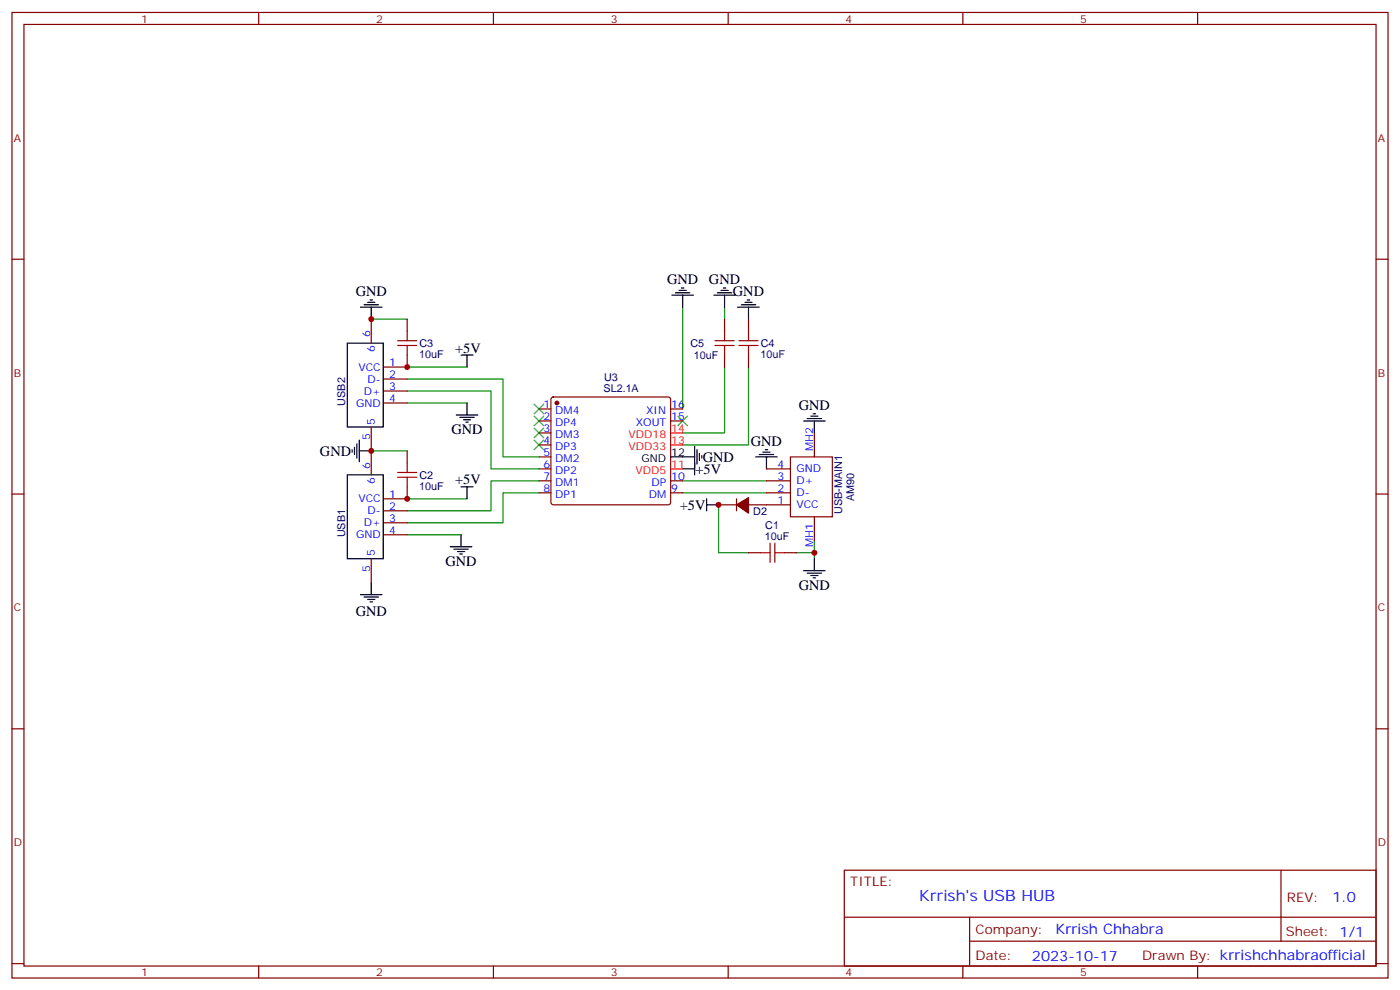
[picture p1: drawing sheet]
<svg xmlns="http://www.w3.org/2000/svg" width="412mm" height="292mm" viewBox="0 0 412 292" stroke-linecap="round" stroke-linejoin="round" font-family="sans-serif">
<g fill="none" stroke="#870000" stroke-width=".35">
<path d="M3.5 3.7h405.4v284.3h-405.4zM7.1 7.2h398.2v277.3h-398.2zM76.2 3.7v3.5M145.3 3.7v3.5M214.5 3.7v3.5M283.6 3.7v3.5M352.8 3.7v3.5M3.5 76.3h3.6M405.3 76.3h3.6M109.4 94v7M119.9 94v3.5M213.4 94v3.5"/>
<path d="M220.5 94v3.5M112.9 111.6h7M112.9 115.1h7M112.9 118.7h7M119.9 104.6v3.5h-7M162.5 117.1l.5-.2h33.8l.5 .2 .3 .5v30.4l-.3 .5-.5 .2h-33.8l-.5-.3-.2-.4v-30.4zM213.4 104.6v3.5M220.5 104.6v3.5M109.4 125.7v14.1M119.9 132.8v3.5M158.7 138.1h3.6M158.7 120.4h3.6"/>
<path d="M158.7 124h3.6M158.7 127.5h3.6M158.7 131h3.6M158.7 134.5h3.6M197.6 120.4h3.5M197.6 124h3.5M225.8 138.1h7M232.8 134.5h12.4v17.7h-12.4zM239.9 127.5v7M3.5 145.5h3.6M112.9 150.4h7M112.9 154h7"/>
<path d="M112.9 157.5h7M119.9 143.4v3.5h-7M158.7 141.6h3.6M158.7 145.1h3.6M197.6 141.6h3.5M197.6 145.1h3.5M211.7 148.7h5.3M217 146.9v3.5M220.5 148.7h12.3M225.8 141.6h7M225.8 145.1h7M239.9 152.2v7"/>
<path d="M405.3 145.5h3.6M109.4 164.5v7.1M220.5 162.8h3.5M231.1 162.8h3.5M3.5 214.6h3.6M405.3 214.6h3.6M248.7 256.3h156.6v28.2h-156.6zM377.3 256.3v20.9M248.7 270.1h156.5M285.6 277.2h119.6M285.6 270.1v14.1M3.5 283.8h3.6"/>
<path d="M76.2 284.5v3.5M145.3 284.5v3.5M214.5 284.5v3.5M283.6 284.5v3.5M352.8 284.5v3.5M405.3 283.8h3.6"/>
</g>
<g fill="none" stroke="#008700" stroke-width=".35">
<path d="M109.4 94h10.5M201.1 90.5v29.9M213.4 90.5v3.5M119.9 111.6h28.3v22.9h10.5M119.9 115.1h24.7v23h14.1M119.9 118.7h17.7M119.9 108.1h17.7M213.4 108.1v19.4h-12.3M220.5 108.1v22.9h-19.4M109.4 132.8h10.5M119.9 157.5h15.9M119.9 146.9h17.7"/>
<path d="M158.7 141.6h-14.1v8.8h-24.7M158.7 145.1h-10.5v8.9h-28.3M201.1 145.1h24.7M201.1 141.6h24.7M211.7 148.7v14.1h8.8M239.9 159.2v5.3M234.6 162.8h5.3"/>
</g>
<g fill="none" stroke="#000" stroke-width=".35">
<path d="M106.2 90.5h6.3M107.2 89.7h4.3M108.3 89h2.1M109 88.3h.7M109.4 90.5v3.5M197.9 86.9h6.4M199 86.2h4.2M200 85.5h2.1M200.7 84.8h.7M201.1 86.9v3.6M210.3 86.9h6.3M211.3 86.2h4.2"/>
<path d="M212.4 85.5h2.1M213.1 84.8h.7M213.4 86.9v3.6M217.3 90.5h6.4M218.4 89.7h4.2M219.4 89h2.1M220.1 88.3h.7M220.5 90.5v3.5M102.3 101h10.6v24.7h-10.6zM135.8 104.6h3.5M137.6 104.6v3.5M137.6 118.7v3.5"/>
<path d="M102.3 139.8h10.6v24.7h-10.6zM103.7 132.4v.7M104.4 131.7v2.1M105.1 130.7v4.2M105.8 132.8h3.6M105.8 129.6v6.4M134.4 122.2h6.4M135.5 122.9h4.2M136.5 123.6h2.1M137.2 124.3h.7M197.6 134.5h7M201.1 138.1h3.5"/>
<path d="M204.6 131.4v8.4M205.3 132.4v4.3M206 133.5v2.1M206.7 134.2v.7M222.6 134.5h6.4M223.7 133.8h4.2M224.7 133.1h2.1M225.4 132.4h.7M225.8 134.5v3.6M236.7 124h6.4M237.8 123.3h4.2M238.8 122.6h2.1"/>
<path d="M239.5 121.8h.7M239.9 124v3.5M135.8 143.4h3.5M135.8 157.5v3.5M137.6 143.4v3.5M208.1 148.7h3.6M208.1 146.9v3.5M106.2 175.1h6.3M107.2 175.8h4.3M108.3 176.5h2.1M109 177.2h.7M109.4 171.6v3.5"/>
<path d="M132.6 161h6.4M133.7 161.7h4.2M134.8 162.4h2.1M135.5 163.1h.7M236.7 168.1h6.4M237.8 168.8h4.2M238.8 169.5h2.1M239.5 170.2h.7M239.9 164.5v3.6"/>
</g>
<path d="M157.3 119l2.9 2.8M160.2 119l-2.9 2.8M157.3 122.6l2.9 2.8M157.3 126.1l2.9 2.8M157.3 129.6l2.9 2.8M160.2 122.6l-2.9 2.8M160.2 126.1l-2.9 2.8M160.2 129.6l-2.9 2.8M199.7 122.6l2.8 2.8M202.5 122.6l-2.8 2.8" fill="none" stroke="#3c3" stroke-width=".35"/>
<g fill="none" stroke="#a10000" stroke-width=".35">
<path d="M119.9 97.5v2.8M213.4 97.5v2.8M220.5 97.5v2.8M117.1 101.7h5.7M117.1 100.3h5.7M119.9 101.7v2.9M210.6 101.7h5.7M210.6 100.3h5.7M213.4 101.7v2.9M217.7 101.7h5.6M217.7 100.3h5.6M220.5 101.7v2.9"/>
<path d="M117.1 139.1h5.7M119.9 136.3v2.8M117.1 140.5h5.7M119.9 140.5v2.9M226.8 159.9v5.7M228.2 159.9v5.7M224 162.8h2.8M228.2 162.8h2.9"/>
</g>
<g fill="#870000" stroke="#870000" stroke-width=".35">
<path d="M217 148.7l3.5-2.2v4.6z"/>
<circle cx="164" cy="118.7" r=".53"/>
</g>
<path d="M197.6 138.1h3.5M197.6 131h3.5M197.6 127.5h3.5" fill="none" stroke="#f00" stroke-width=".35"/>
<g fill="#c00">
<circle cx="109.4" cy="94" r=".88"/>
<circle cx="119.9" cy="108.1" r=".88"/>
<circle cx="119.9" cy="146.9" r=".88"/>
<circle cx="109.4" cy="132.8" r=".88"/>
<circle cx="239.9" cy="162.8" r=".88"/>
<circle cx="211.7" cy="148.7" r=".88"/>
</g>
<text font-size="4.6" fill="#00f" x="270.8" y="265.3">Krrish's USB HUB</text>
<g font-size="4.2">
<text x="196.5" y="83.7">GND</text>
<text x="208.8" y="83.7">GND</text>
<text x="104.8" y="87.2">GND</text>
<text x="215.9" y="87.2">GND</text>
<text x="134.1" y="103.9">+5V</text>
<text x="235.3" y="120.8">GND</text>
<text x="133" y="127.8">GND</text>
<text x="221.2" y="131.3">GND</text>
<text x="94.3" y="134.3">GND</text>
<text x="207" y="136">GND</text>
<text x="134.1" y="142.7">+5V</text>
<text x="204.9" y="139.5">+5V</text>
<text x="200.3" y="150.1">+5V</text>
<text x="131.2" y="166.7">GND</text>
<text x="235.3" y="173.7">GND</text>
<text x="104.8" y="181.3">GND</text>
</g>
<g font-size="4.2" fill="#00f">
<text x="392.5" y="265.5">1.0</text>
<text x="310.9" y="275.1">Krrish Chhabra</text>
<text x="304" y="282.9">2023-10-17</text>
</g>
<g font-size="3.9" fill="#800">
<text x="250.5" y="260.8">TITLE:</text>
<text x="379.1" y="265.5">REV:</text>
<text x="287.4" y="275">Company:</text>
<text x="378.7" y="275.7">Sheet: 1/1</text>
<text x="287.4" y="282.7">Date:</text>
<text x="336.4" y="282.8">Drawn By: krrishchhabraofficial</text>
</g>
<g font-size="3.2" fill="#800">
<text x="41.6" y="6.7">1</text>
<text x="110.8" y="6.7">2</text>
<text x="179.9" y="6.7">3</text>
<text x="249.1" y="6.7">4</text>
<text x="318.2" y="6.7">5</text>
<text x="4.1" y="41.8">A</text>
<text x="405.9" y="41.8">A</text>
<text x="4.1" y="110.9">B</text>
<text x="405.9" y="110.9">B</text>
<text x="4.1" y="180.1">C</text>
<text x="405.9" y="180.1">C</text>
<text x="4.1" y="249.2">D</text>
<text x="405.9" y="249.2">D</text>
<text x="41.6" y="287.5">1</text>
<text x="110.8" y="287.5">2</text>
<text x="179.9" y="287.5">3</text>
<text x="249.1" y="287.5">4</text>
<text x="318.2" y="287.5">5</text>
</g>
<g font-size="3.2" fill="#00f">
<text x="109" y="99.3" transform="rotate(-90 109 99.3)">6</text>
<text x="110.4" y="103.8" transform="rotate(-90 110.4 103.8)">6</text>
<text x="114.7" y="107.7">1</text>
<text x="105.6" y="109.1">VCC</text>
<text x="108.3" y="112.7">D-</text>
<text x="114.7" y="111.3">2</text>
<text x="104.9" y="119.7">GND</text>
<text x="107.1" y="116.2">D+</text>
<text x="114.7" y="114.8">3</text>
<text x="114.7" y="118.3">4</text>
<text x="110.4" y="125" transform="rotate(-90 110.4 125)">5</text>
<text x="160.1" y="120.1">1</text>
<text x="160.1" y="123.6">2</text>
<text x="163.6" y="121.8">DM4</text>
<text x="163.6" y="125.4">DP4</text>
<text x="187.3" y="125.4">XOUT</text>
<text x="190.4" y="121.8">XIN</text>
<text x="197.7" y="123.6">15</text>
<text x="197.7" y="120.1">16</text>
<text x="109" y="129.5" transform="rotate(-90 109 129.5)">5</text>
<text x="160.1" y="127.1">3</text>
<text x="160.1" y="130.7">4</text>
<text x="163.6" y="128.9">DM3</text>
<text x="160.1" y="134.2">5</text>
<text x="160.1" y="137.7">6</text>
<text x="163.6" y="132.4">DP3</text>
<text x="163.6" y="136">DM2</text>
<text x="229.1" y="137.7">4</text>
<text x="239.5" y="132.8" transform="rotate(-90 239.5 132.8)">MH2</text>
<text x="109" y="138.1" transform="rotate(-90 109 138.1)">6</text>
<text x="110.4" y="142.6" transform="rotate(-90 110.4 142.6)">6</text>
<text x="160.1" y="141.3">7</text>
<text x="163.6" y="139.5">DP2</text>
<text x="163.6" y="143">DM1</text>
<text x="191.9" y="143">DP</text>
<text x="197.7" y="141.3">10</text>
<text x="229.1" y="141.3">3</text>
<text x="234.6" y="139.1">GND</text>
<text x="234.6" y="142.7">D+</text>
<text x="105.6" y="148">VCC</text>
<text x="114.7" y="146.5">1</text>
<text x="160.1" y="144.8">8</text>
<text x="163.6" y="146.5">DP1</text>
<text x="191.1" y="146.5">DM</text>
<text x="197.7" y="144.8">9</text>
<text x="229.1" y="144.8">2</text>
<text x="229.1" y="148.3">1</text>
<text x="234.6" y="146.2">D-</text>
<text x="234.6" y="149.7">VCC</text>
<text x="107.1" y="155">D+</text>
<text x="108.3" y="151.5">D-</text>
<text x="114.7" y="150.1">2</text>
<text x="114.7" y="153.6">3</text>
<text x="104.9" y="158.5">GND</text>
<text x="114.7" y="157.1">4</text>
<text x="239.5" y="161" transform="rotate(-90 239.5 161)">MH1</text>
<text x="110.4" y="163.8" transform="rotate(-90 110.4 163.8)">5</text>
<text x="109" y="168.3" transform="rotate(-90 109 168.3)">5</text>
</g>
<g font-size="3.2" fill="#000080">
<text x="123.5" y="105.4">10uF</text>
<text x="123.6" y="102.2">C3</text>
<text x="203.4" y="102.2">C5</text>
<text x="204.4" y="105.7">10uF</text>
<text x="224" y="105.4">10uF</text>
<text x="224.1" y="102.2">C4</text>
<text x="178" y="112.2">U3</text>
<text x="101.7" y="119.4" transform="rotate(-90 101.7 119.4)">USB2</text>
<text x="177.8" y="115.5">SL2.1A</text>
<text x="123.6" y="141">C2</text>
<text x="123.5" y="144.2">10uF</text>
<text x="251.7" y="147.7" transform="rotate(-90 251.7 147.7)">AM90</text>
<text x="221.9" y="151.6">D2</text>
<text x="225.4" y="155.7">C1</text>
<text x="248.1" y="151.4" transform="rotate(-90 248.1 151.4)">USB-MAIN1</text>
<text x="101.7" y="158.2" transform="rotate(-90 101.7 158.2)">USB1</text>
<text x="225.3" y="158.9">10uF</text>
</g>
<g font-size="3.2" fill="#f00">
<text x="185.2" y="128.9">VDD18</text>
<text x="197.7" y="130.7">13</text>
<text x="197.7" y="127.1">14</text>
<text x="185.2" y="132.4">VDD33</text>
<text x="197.7" y="137.7">11</text>
<text x="187.2" y="139.5">VDD5</text>
</g>
<g font-size="3.2">
<text x="189" y="136">GND</text>
<text x="197.7" y="134.2">12</text>
</g>
</svg>
